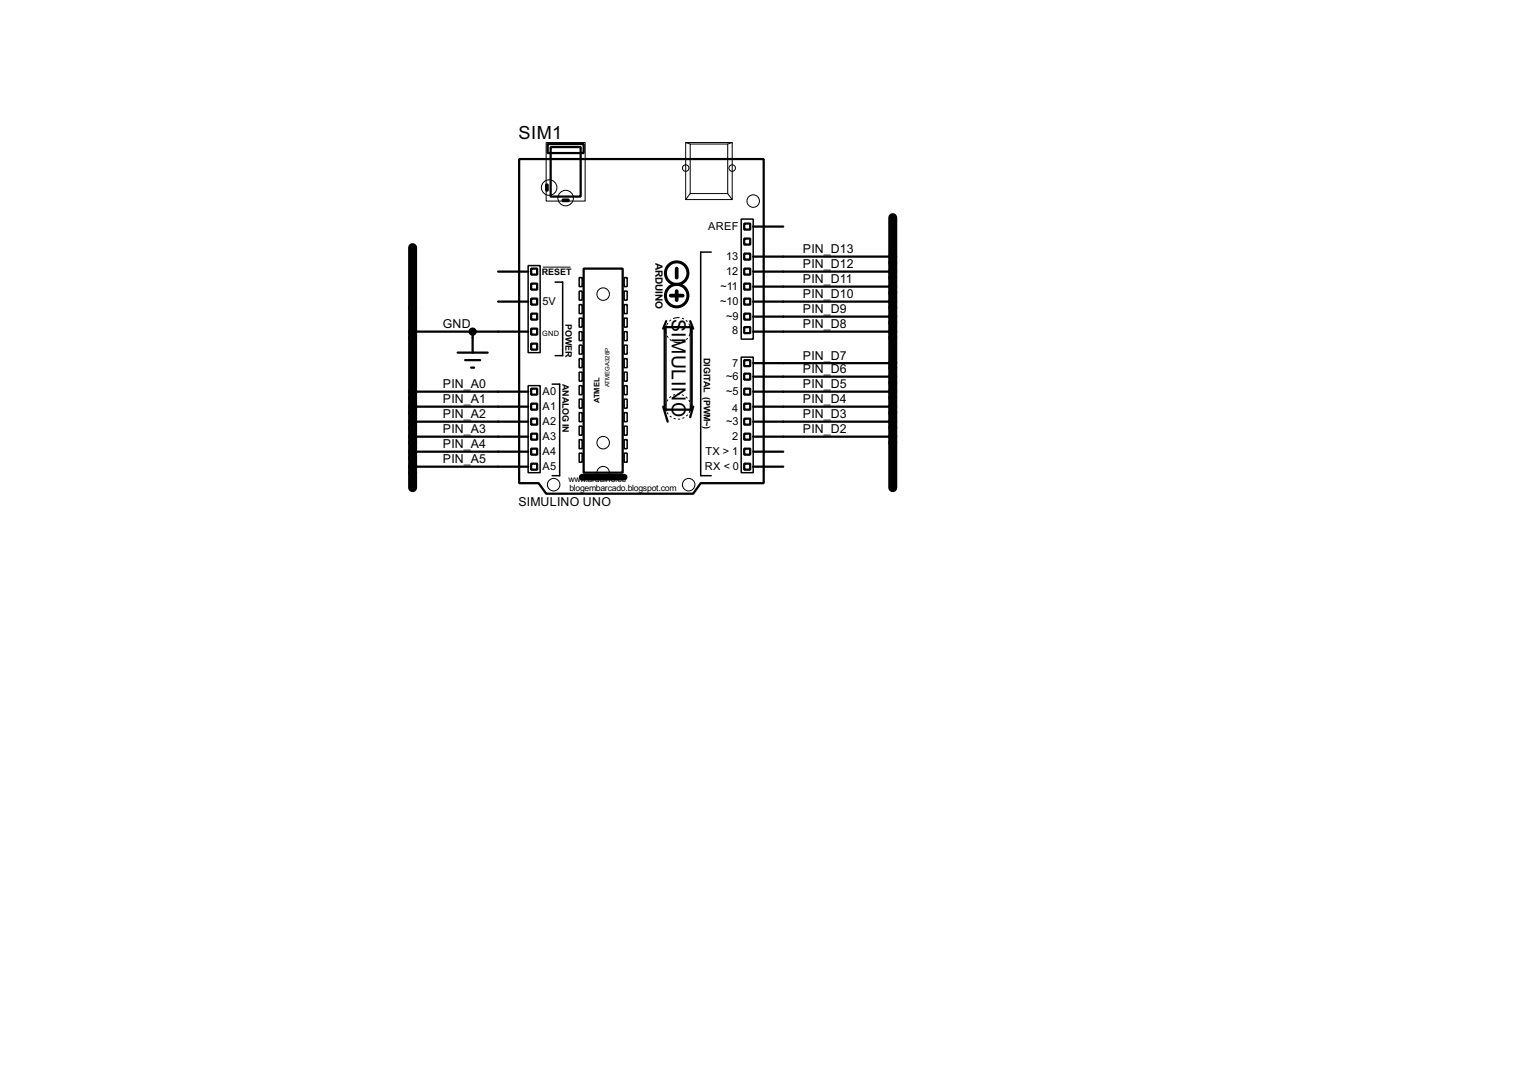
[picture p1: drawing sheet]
<svg xmlns="http://www.w3.org/2000/svg" width="256mm" height="180mm" viewBox="0 0 256 180" stroke-linecap="round" stroke-linejoin="round" font-family="sans-serif">
<path d="M151.1 36.8v45.7M69.8 41.9v40.6" fill="none" stroke="#000" stroke-width="1.5"/>
<g fill="none" stroke="#000" stroke-width=".38">
<path d="M87.9 26.9h41.4v54.9h-10.7l-1.3 1.8h-24.8l-1.3-1.8h-3.3zM92.5 31.2h.2v1.1h-.2zM92.7 24.4h6.1v1.5h-6.1zM93.2 24.9h5.1v8.4h-5.1zM95.2 33.8h1.1v.2h-1.1zM126 37.8h1v1.1h-1zM127.5 38.4h5.1M69.8 56.1h19.6M77.5 59.7h5M80 56.1v3.6M84.3 46h5.1M84.3 51.1h5.1"/>
<path d="M89.9 45.5h1v1h-1zM89.9 48h1v1h-1zM89.9 50.5h1v1.1h-1zM89.9 53.1h1v1h-1zM89.9 55.6h1v1h-1zM89.9 58.2h1v1h-1zM98.8 45.5h6.6v34.5h-6.6zM112.5 55.4h4.6v13.9h-4.6zM112.8 54.4l-.5 1.2M116.8 54.4l.5 1.2M126 42.9h1v1h-1zM126 45.5h1v1h-1z"/>
<path d="M126 48h1v1h-1zM126 50.5h1v1.1h-1zM126 53.1h1v1h-1zM126 55.4h1v1h-1zM126 40.4h1v1h-1zM127.5 56.1h23.6M127.5 43.4h23.6M127.5 46h23.6M127.5 48.5h23.6M127.5 51.1h23.6M127.5 53.6h23.6M69.8 66.3h19.6"/>
<path d="M69.8 68.8h19.6M69.8 71.4h19.6M69.8 73.9h19.6M69.8 76.5h19.6M69.8 79h19.6M78.7 61h2.6M79.8 62.2h.5M89.9 65.8h1v1h-1zM89.9 68.3h1v1h-1zM89.9 70.9h1v1h-1zM89.9 73.4h1v1h-1zM89.9 75.9h1v1.1h-1z"/>
<path d="M89.9 78.5h1v1h-1zM112.3 68.8l.7 2.6M117.3 68.8l-.5 1.8M126 61h1v1h-1zM126 63.2h1v1.1h-1zM126 65.8h1v1h-1zM126 68.3h1v1h-1zM126 70.9h1v1h-1zM126 73.4h1v1h-1zM126 75.9h1v1.1h-1zM126 78.5h1v1h-1zM127.5 61.5h23.6"/>
<path d="M127.5 63.8h23.6M127.5 66.3h23.6M127.5 68.8h23.6M127.5 71.4h23.6M127.5 73.9h23.6M127.5 76.5h5.1M127.5 79h5.1"/>
</g>
<g fill="none" stroke="#000" stroke-width=".25">
<path d="M125.5 37.1h2v20.3h-2zM89.4 45h2v14.7h-2zM94 47.8h1.2v12.4h-1.2M98 47h.6v1.5h-.6zM98 49.3h.6v1.5h-.6zM98 51.6h.6v1.5h-.6zM98 53.8h.6v1.6h-.6zM98 56.1h.6v1.6h-.6zM98 58.4h.6v1.5h-.6zM105.7 47h.5v1.5h-.5zM105.7 49.3h.5v1.5h-.5zM105.7 51.6h.5v1.5h-.5z"/>
<path d="M105.7 53.8h.5v1.6h-.5zM105.7 56.1h.5v1.6h-.5zM105.7 58.4h.5v1.5h-.5zM120.4 42.7h-1.8v37.8h1.8M89.4 65.3h2v14.7h-2zM93.5 65h1.2v15.5h-1.2M98 60.7h.6v1.5h-.6zM98 63h.6v1.5h-.6zM98 65.3h.6v1.5h-.6zM98 67.6h.6v1.5h-.6zM98 69.8h.6v1.6h-.6zM98 72.1h.6v1.6h-.6z"/>
<path d="M98 74.4h.6v1.5h-.6zM98 76.7h.6v1.5h-.6zM105.7 60.7h.5v1.5h-.5zM105.7 63h.5v1.5h-.5zM105.7 65.3h.5v1.5h-.5zM105.7 67.6h.5v1.5h-.5zM105.7 69.8h.5v1.6h-.5zM105.7 72.1h.5v1.6h-.5zM105.7 74.4h.5v1.5h-.5zM105.7 76.7h.5v1.5h-.5zM125.5 60.5h2v19.5h-2z"/>
</g>
<g fill="none" stroke="#fff" stroke-width=".17">
<circle cx="114.8" cy="55.9" r="2.12"/>
<circle cx="114.8" cy="68.8" r="2.12"/>
</g>
<circle cx="114.8" cy="55.9" r="2.12" fill="none" stroke="#000" stroke-width=".17" stroke-dasharray="1 .5 .3 .5 .3 .5"/>
<circle cx="114.8" cy="68.8" r="2.12" fill="none" stroke="#000" stroke-width=".17" stroke-dasharray=".3 .5"/>
<g fill="none" stroke="#000" stroke-width=".17">
<path d="M92.5 24.1h6.6v9.9h-6.6zM116.1 24.1h7.9v9.7h-7.9zM116.1 24.1l.7 .3M116.8 24.4h6.4v8.4h-6.4zM116.8 32.8l-.7 1M123.2 32.8l.8 1M124 24.1l-.8 .3M91.9 45.2h4.6M112.8 55.1v14.5M116.8 55.1v14.5"/>
<circle cx="93" cy="31.8" r="1.31"/>
<circle cx="95.8" cy="33.5" r="1.31"/>
<circle cx="116.1" cy="28.4" r=".55"/>
<circle cx="124" cy="28.4" r=".55"/>
<circle cx="127.5" cy="34" r="1.06"/>
<circle cx="102.1" cy="49.8" r="1.06"/>
<circle cx="102.1" cy="74.9" r="1.06"/>
<circle cx="93.7" cy="82" r="1.06"/>
<circle cx="102.1" cy="80" r="1.06"/>
<circle cx="116.6" cy="82" r="1.06"/>
</g>
<g fill="none" stroke="#000" stroke-width=".51">
<circle cx="114.6" cy="46.2" r="1.91"/>
<circle cx="114.6" cy="50" r="1.91"/>
</g>
<path d="M113.5 50h2.1M114.6 45.5v1.5M114.6 49.3v1.5" fill="none" stroke="#000" stroke-width=".63"/>
<path d="M98.6 80.8h7.1" fill="none" stroke="#000" stroke-width="1.1"/>
<circle cx="80" cy="56.1" r=".51" fill="#000" stroke="#000" stroke-width=".38"/>
<g font-size="3.7">
<text x="113.7" y="53.9" transform="rotate(90 113.7 53.9)">S</text>
<text x="113.7" y="56.2" transform="rotate(90 113.7 56.2)">IMULINO</text>
</g>
<text font-size="3.4" x="87.8" y="23.5">SIM1</text>
<g font-size="2.3">
<text x="135.9" y="42.9">PIN_D13</text>
<text x="135.9" y="45.4">PIN_D12</text>
<text x="135.9" y="48">PIN_D11</text>
<text x="135.9" y="50.5">PIN_D10</text>
<text x="135.9" y="53">PIN_D9</text>
<text x="75" y="55.6">GND</text>
<text x="135.9" y="55.6">PIN_D8</text>
<text x="75" y="65.7">PIN_A0</text>
<text x="135.9" y="60.9">PIN_D7</text>
<text x="135.9" y="63.2">PIN_D6</text>
<text x="135.9" y="65.7">PIN_D5</text>
<text x="75" y="68.3">PIN_A1</text>
<text x="75" y="70.8">PIN_A2</text>
<text x="135.9" y="68.3">PIN_D4</text>
<text x="135.9" y="70.8">PIN_D3</text>
<text x="75" y="73.4">PIN_A3</text>
<text x="75" y="75.9">PIN_A4</text>
<text x="135.9" y="73.4">PIN_D2</text>
<text x="75" y="78.4">PIN_A5</text>
<text x="87.8" y="85.7">SIMULINO UNO</text>
</g>
<g font-size="2.1">
<text x="119.9" y="38.9">AREF</text>
<text x="122.9" y="44">13</text>
<text x="122.9" y="46.6">12</text>
<text x="91.8" y="51.6">5V</text>
<text x="121.9" y="51.6">~10</text>
<text x="122" y="49.1">~11</text>
<text x="122.9" y="54.2">~9</text>
<text x="124" y="56.5">8</text>
<text x="122.9" y="64.3">~6</text>
<text x="124" y="62.1">7</text>
<text x="91.9" y="66.9">A0</text>
<text x="91.9" y="69.4">A1</text>
<text x="91.9" y="72">A2</text>
<text x="122.9" y="66.9">~5</text>
<text x="122.9" y="72">~3</text>
<text x="124" y="69.7">4</text>
<text x="91.9" y="74.5">A3</text>
<text x="91.9" y="77">A4</text>
<text x="119.4" y="77">TX &gt; 1</text>
<text x="124" y="74.5">2</text>
<text x="91.9" y="79.6">A5</text>
<text x="119.3" y="79.6">RX &lt; 0</text>
</g>
<text font-size="1.9" x="111" y="44.4" transform="rotate(90 111 44.4)">ARDUINO</text>
<g font-size="1.7">
<text x="91.7" y="46.5">RESET</text>
<text x="95.8" y="54.9" transform="rotate(90 95.8 54.9)">POWER</text>
<text x="95.2" y="65" transform="rotate(90 95.2 65)">ANALOG IN</text>
<text x="119.1" y="60.6" transform="rotate(90 119.1 60.6)">DIGITAL (PWM~)</text>
<text x="96.3" y="81.5">www.arduino.cc</text>
<text x="96.4" y="83.1">blogembarcado.blogspot.com</text>
</g>
<g font-size="1.4">
<text x="91.8" y="56.8">GND</text>
<text x="101.5" y="68.2" transform="rotate(-90 101.5 68.2)">ATMEL</text>
</g>
<text font-size="1.1" x="103.2" y="65.6" transform="rotate(-90 103.2 65.6)">ATMEGA328P</text>
</svg>
